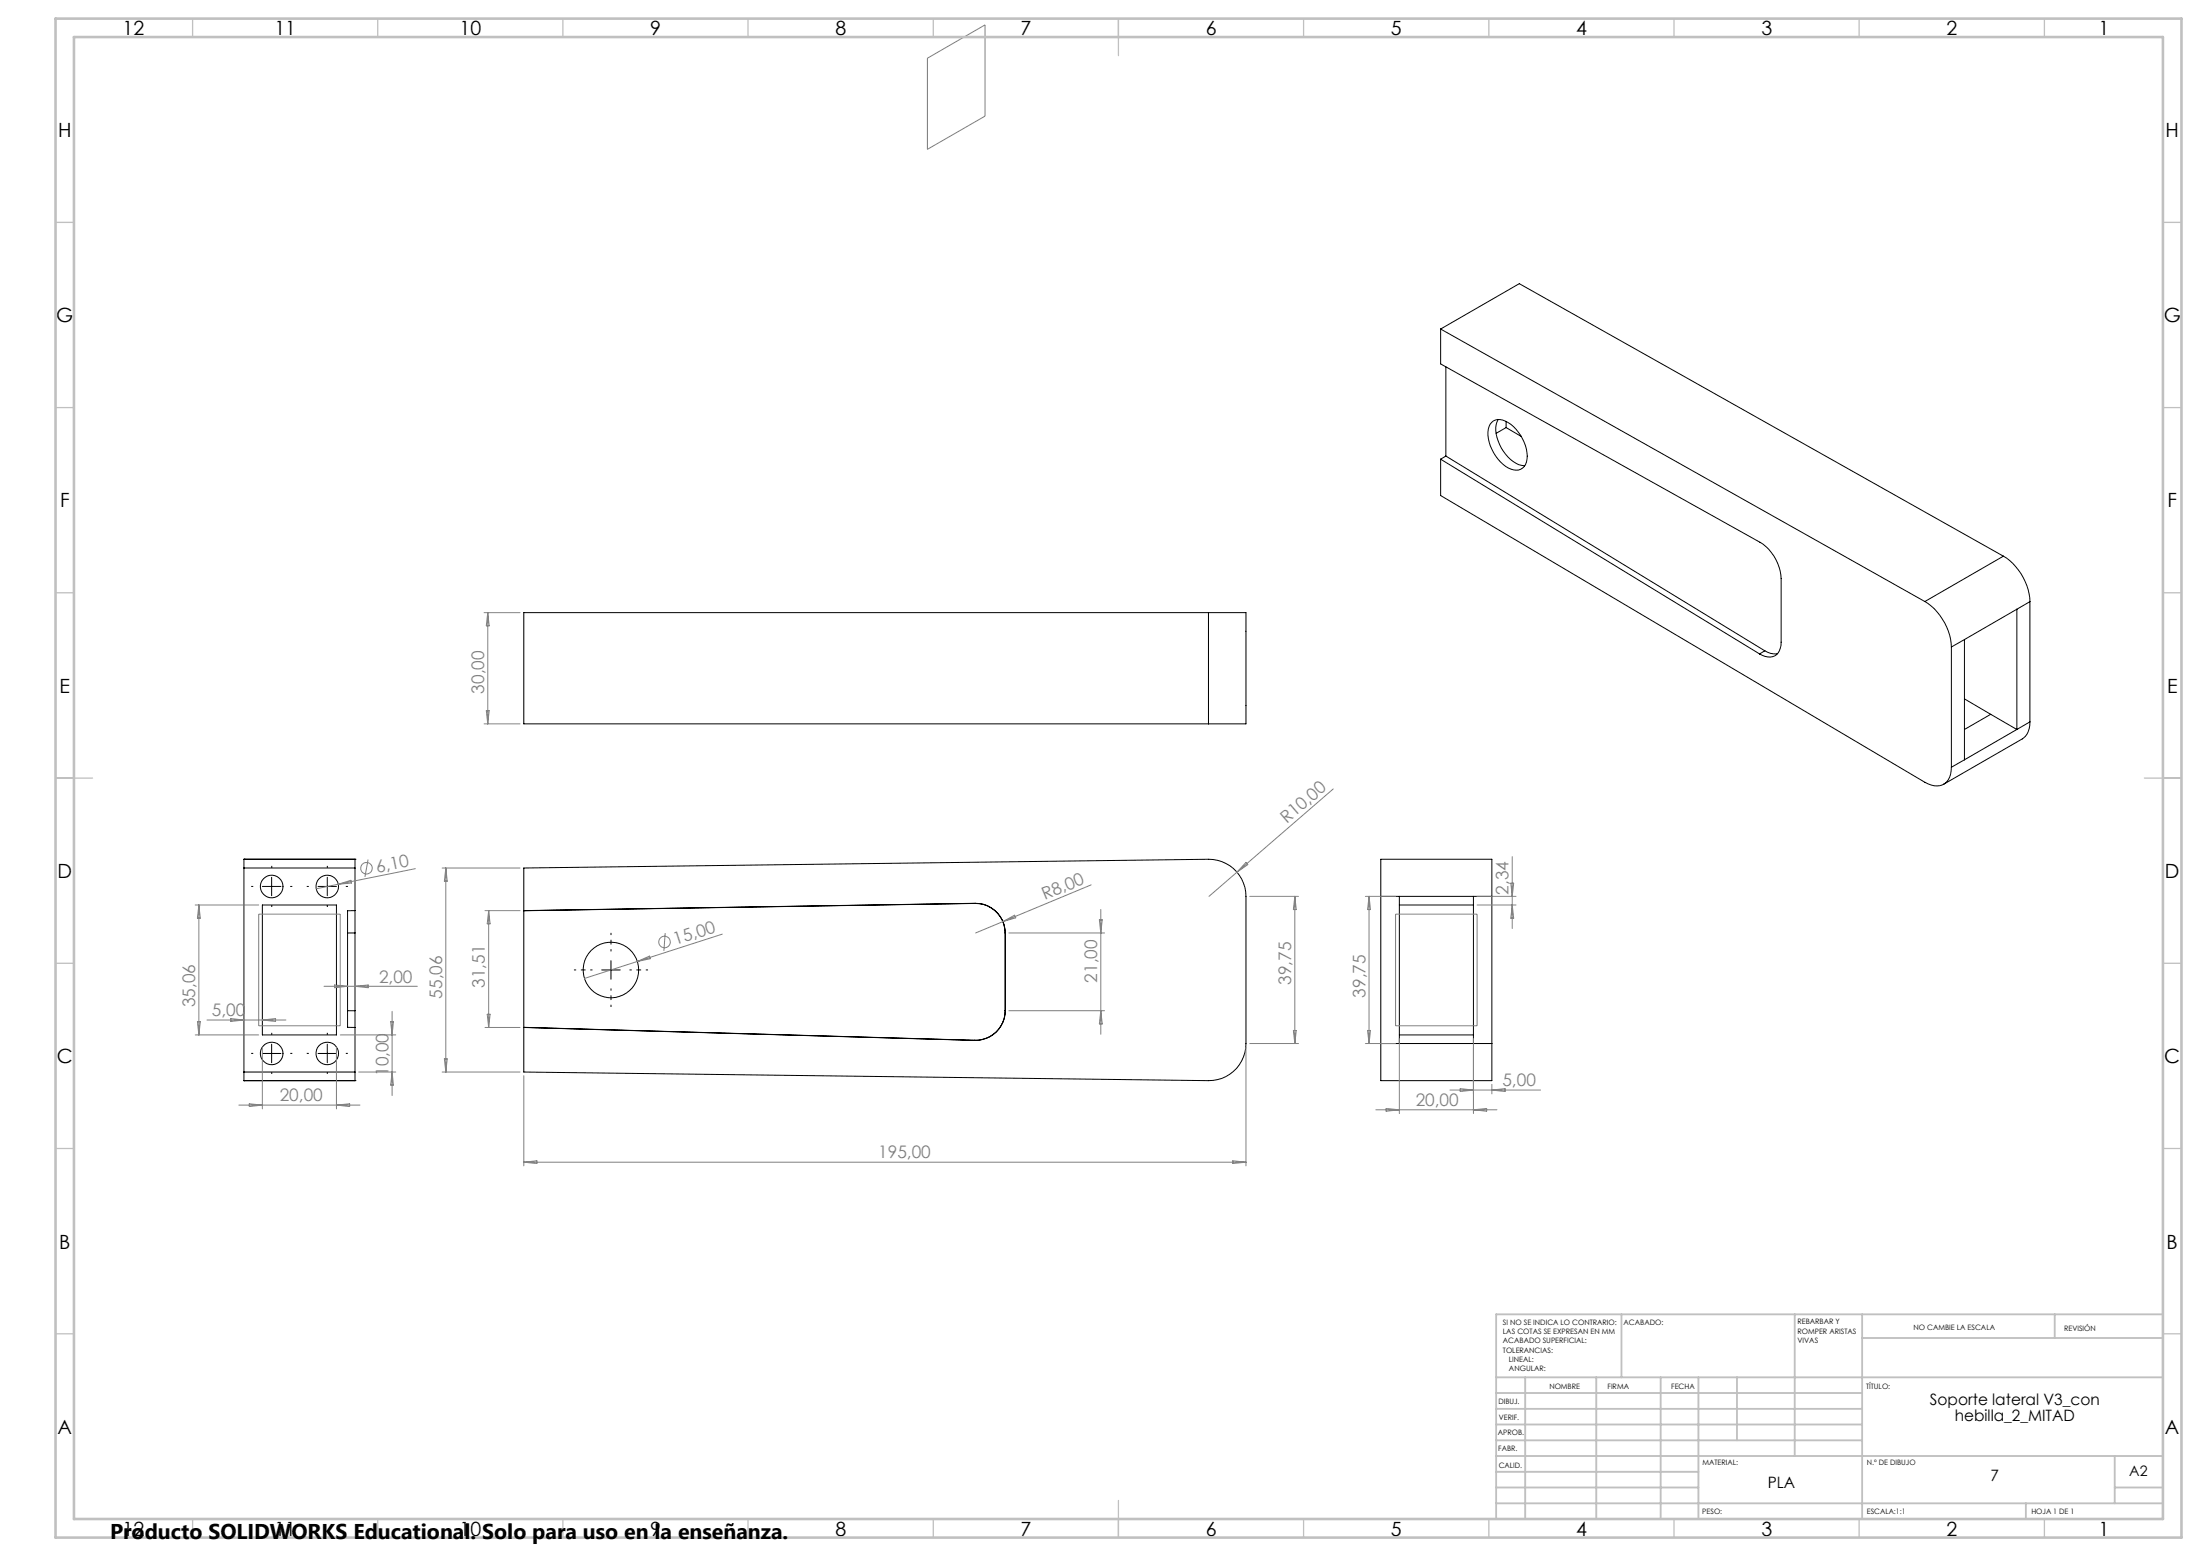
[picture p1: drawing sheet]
<svg xmlns="http://www.w3.org/2000/svg" width="594mm" height="420mm" viewBox="0 0 594 420" stroke-linecap="round" stroke-linejoin="round" font-family="sans-serif">
<g fill="none" stroke="#000" stroke-width=".27">
<path d="M389 88.8v9.4l86.2 48.1a12.3 12.3 0 0 1 5.7 9.9v17.1a3.4 3.4 0 0 1-3.6 4l-2.2-.8M389 88.8l130.7 73.6M389 88.8l21.2-12.2 130.7 73.5M390.4 99v24.1M402.8 114a3.3 3.3 0 0 1 4.4 .1 11.5 11.5 0 0 1 5.1 9.8 3.1 3.1 0 0 1-1.8 2.8 3.1 3.1 0 0 1-3.3-.4 11.4 11.4 0 0 1-5.4-10.5l.5-1.3zM404.5 113.2a7 7 0 0 0 .4 6.8 9 9 0 0 0 6.6 5.7h.2M406.6 115.4l4.1 2.4M406.6 113.8v1.6M406.6 115.4l-2.6 1.6M389 123.9v9.9l130.7 77.4a4.5 4.5 0 0 0 6.4-.8 6.4 6.4 0 0 0 .8-3.3M389 123.9l86.1 52.6M390.4 123.1l86.1 52.6"/>
<path d="M390.4 123.1l-1.4 .8M540.9 150.1a15.3 15.3 0 0 1 7.2 12.3M540.9 150.1l-21.2 12.3M326.3 165.4h10.1v30h-10.1M326.3 165.4h-184.9v30h184.9M326.3 165.4v30M476.5 175.7a4.9 4.9 0 0 0 3.5 .7M476.5 175.7l-1.4 .8M519.7 162.4a15.7 15.7 0 0 1 7.2 12.2M526.9 174.6v32.5M530.4 172.6l-3.5 2M530.4 172.6v32.5"/>
<path d="M544.5 164.4v32.5l-7-4.1M548.1 162.4l-17.7 10.2M548.1 162.4v32.5M530.4 188.6l7.1 4.2M537.5 192.8l-7.1 4.1M548.1 194.9a5.1 5.1 0 0 1-2.1 4.5l-21.2 12.3M548.1 194.9l-17.7 10.2M530.4 205.1l-3.5 2M65.9 231.9h.1M65.9 231.9h29.9M65.9 231.9v59.8M65.9 234.3h29.9"/>
<path d="M70.8 239.3h5M73.3 236.8v5M85.9 239.3h4.9M88.4 236.8v5M95.8 231.9h.1M95.8 231.9v13.9M141.4 234.3l184.9-2.4a10 10 0 0 1 10.1 10.1v39.7a10 10 0 0 1-10.1 10l-184.9-2.3zM70.8 244.3h20v35h-20zM93.8 251.8h2M95.8 245.8v6M95.8 251.8v21M95.8 245.8h-2v31.5h2"/>
<path d="M165 259.3v5M263.3 243.8a8 8 0 0 1 8.1 8M263.3 243.9a8 8 0 0 1 8.1 7.9M263.3 243.8l-121.9 2M263.3 243.8v.1M263.3 243.9l-121.9 1.9M271.4 251.8v21M271.4 251.8h.1M372.8 242v-10.1h30v10.1M372.8 242h30M372.8 242v39.7M377.8 242v39.7"/>
<path d="M377.8 244.3h20M397.8 242v39.7M402.8 242v39.7M93.8 272.8h2M95.8 272.8v4.5M95.8 277.3v14.4M141.4 277.3l121.8 3.5M162.5 261.8h5M271.4 272.8a8 8 0 0 1-8.2 8M271.4 272.8h.1M377.8 279.3h20M65.9 291.7h.1"/>
<path d="M65.9 291.7h29.9M65.9 289.4h29.9M70.8 284.4h5M73.3 281.9v5M85.9 284.4h4.9M88.4 281.9v5M95.8 291.7h.1M263.2 280.8h.1M372.8 281.7v10h30v-10M372.8 281.7h30"/>
<circle cx="73.4" cy="239.3" r="3.1"/>
<circle cx="88.4" cy="239.3" r="3"/>
<circle cx="164.9" cy="261.8" r="7.5"/>
<circle cx="73.4" cy="284.4" r="3"/>
<circle cx="88.4" cy="284.4" r="3"/>
</g>
<g fill="none" stroke="#808080" stroke-width=".27">
<path d="M250.4 15.7l15.6-9v24.6l-15.6 9zM130.7 165.4h9.7M131.7 165.4v30M131.7 165.4l.4 3.5h-.8zM130.7 195.4h9.7M131.3 191.8h.8l-.4 3.6zM360 213l-26 22.4M91.3 238.7l-5.9 1.2M91.3 238.7l3.5-1.1 .1 .8zM99.4 232l-.9 4.7M112.1 234.5l-20.8 4.2M119.4 234.3h21"/>
<path d="M120.4 234.3v55.1M120.4 234.3l.4 3.6h-.8zM294.6 238.8l-31.2 13M334 235.4l-7.6 6.6M336.4 232.8l.5 .6-2.9 2zM407.9 238.4h.8l-.4 3.6zM408.3 231.2v19.4M52.7 244.3h17.1M53.7 244.3l.4 3.5h-.8zM53.7 244.3v35M69.8 246.8h22.1v30.1h-22.1zM131 245.8h9.4"/>
<path d="M131.9 245.8v31.5M131.9 245.8l.4 3.6h-.7zM172.1 259.5l-14.3 4.6M172.1 259.5l3.3-1.4 .2 .7zM179.6 251.9l-.4 4.8M195 252.1l-22.9 7.4M270.8 248.8l3.1-1.8 .3 .7zM272.4 251.8h25.8M296.8 248.3h.8l-.4 3.5zM297.2 245.5v33.7M337.4 242h13.2M349.6 242v39.7"/>
<path d="M349.6 242l.4 3.5h-.8zM368.7 242h8.1M369.6 242l.4 3.5h-.7zM369.6 242v39.7M376.8 246.8h22v30.1h-22zM398.8 242h10.5M398.8 244.3h10.5M408.3 244.3l.4 3.5h-.8zM52.7 279.3h17.1M53.3 275.8h.8l-.4 3.5zM55.9 275.3h21.3M62.3 274.9l3.6 .4-3.6 .4z"/>
<path d="M70.8 275.3l3.6-.4v.8zM87.5 266.2h25.2M90.3 265.9l3.5 .3-3.5 .4zM91.9 279.3h15M95.8 266.2l3.6-.3v.7zM105.5 275.8h.7l-.3 3.5zM105.9 273v22.7M131 277.3h9.4M131.6 273.8h.7l-.4 3.5zM272.4 272.8h25.8M297.2 272.8l.4 3.6h-.8zM349.2 278.1h.8l-.4 3.6z"/>
<path d="M369.3 278.1h.7l-.4 3.6zM64.5 298.3h32.7M67.3 297.9l3.5 .4-3.5 .4zM70.8 282.7v16.6M90.8 282.7v16.6M90.8 298.3l3.6-.4v.8zM96.8 289.4h10.1M105.9 289.4l.3 3.5h-.7zM119.4 289.4h21M120 285.8h.8l-.4 3.6zM141.4 290.4v24.3M336.4 282.7v32"/>
<path d="M337.4 281.7h13.2M368.7 281.7h8.1M371.5 299.6h32.7M374.3 299.2l3.5 .4-3.5 .3zM377.8 280.3v20.3M391.5 294.2h24.5M394.3 293.8l3.5 .4-3.5 .4zM397.8 280.3v20.3M397.8 299.6l3.6-.4v.7zM402.8 292.7v2.6M402.8 294.2l3.6-.4v.8zM141.4 313.7h195"/>
<path d="M141.4 313.7l3.6-.4v.8zM332.8 313.3l3.6 .4-3.6 .4z"/>
<circle cx="99" cy="234.4" r="1.55"/>
<circle cx="179.4" cy="254.3" r="1.55"/>
</g>
<path d="M165 256.8v-5M160 261.8h-5M165 266.8v5M170 261.8h5" fill="none" stroke="#000" stroke-width=".27" stroke-dasharray="15.2 1.3 1.3 1.3" stroke-dashoffset="14.6" stroke-linecap="butt"/>
<g fill="none" stroke="#000" stroke-width=".27" stroke-dasharray="15.2 1.3 1.3 1.3" stroke-linecap="butt">
<path d="M68.4 239.3h-.6M73.4 234.3v-.6M78.4 239.3h.5M83.4 239.3h-.6M88.4 234.3v-.6M93.4 239.3h.5M73.4 244.3v.5M88.4 244.3v.5M73.4 279.3v-.5M88.4 279.3v-.5M68.4 284.3h-.6M73.4 289.3v.6"/>
<path d="M78.4 284.3h.5M83.4 284.3h-.6M88.4 289.3v.6M93.4 284.3h.5"/>
</g>
<g fill="none" stroke="#c0c0c0" stroke-width=".35">
<path d="M52 5v5M102 5v5M152 5v5M202 5v5M252 5v5M302 5v10M352 5v5M402 5v5M452 5v5M502 5v5M552 5v5M15 60h5"/>
<path d="M584 60h5M15 110h5M584 110h5M15 160h5M584 160h5M15 210h10M579 210h10M15 260h5M584 260h5M15 310h5M584 310h5M15 360h5"/>
<path d="M584 360h5M52 410v5M102 410v5M152 410v5M202 410v5M252 410v5M302 405v10M352 410v5M402 410v5M452 410v5M502 410v5M552 410v5"/>
</g>
<g fill="none" stroke="#c0c0c0" stroke-width=".5">
<path d="M437.8 354.8v17M484.6 354.8v38.2M502.8 354.8v55.2M554.8 354.8v6.4M584 354.8h-180v55.2M404 371.8h180M404 376h98.8M411.8 371.8v38.2M431 371.8v38.2M448.4 371.8v38.2M458.6 371.8v38.2M469 371.8v17"/>
<path d="M502.8 361.2h81.2M404 388.8h98.8M404 384.5h98.8M404 380.3h98.8M404 397.3h54.6M404 393h180M571 393v12.8M404 405.8h180M404 401.5h54.6M547 405.8v4.2M571 401.5h13"/>
</g>
<path d="M15 5h574v410h-574zM20 10h564v400h-564z" fill="none" stroke="#c0c0c0" stroke-width=".7"/>
<text font-size="5.8" x="29.7" y="415.3">Producto SOLIDWORKS Educational. Solo para uso en la enseñanza.</text>
<g font-size="5.3">
<text x="33.1" y="9.5">12</text>
<text x="74.1" y="9.5">11</text>
<text x="124.1" y="9.5">10</text>
<text x="175.6" y="9.5">9</text>
<text x="225.6" y="9.5">8</text>
<text x="275.6" y="9.5">7</text>
<text x="325.6" y="9.5">6</text>
<text x="375.6" y="9.5">5</text>
<text x="425.6" y="9.5">4</text>
<text x="475.6" y="9.5">3</text>
<text x="525.6" y="9.5">2</text>
<text x="566.6" y="9.5">1</text>
<text x="15.7" y="37">H</text>
<text x="584.7" y="37">H</text>
<text x="15.2" y="87">G</text>
<text x="584.2" y="87">G</text>
<text x="16.2" y="137">F</text>
<text x="585.2" y="137">F</text>
<text x="16.1" y="187">E</text>
<text x="585.1" y="187">E</text>
<text x="15.5" y="237">D</text>
<text x="584.5" y="237">D</text>
<text x="15.4" y="287">C</text>
<text x="584.4" y="287">C</text>
<text x="16" y="337.1">B</text>
<text x="585" y="337.1">B</text>
<text x="15.5" y="387">A</text>
<text x="584.5" y="387">A</text>
<text x="33.1" y="414.5">12</text>
<text x="74.1" y="414.5">11</text>
<text x="124.1" y="414.5">10</text>
<text x="175.6" y="414.5">9</text>
<text x="225.6" y="414.5">8</text>
<text x="275.6" y="414.5">7</text>
<text x="325.6" y="414.5">6</text>
<text x="375.6" y="414.5">5</text>
<text x="425.6" y="414.5">4</text>
<text x="475.6" y="414.5">3</text>
<text x="525.6" y="414.5">2</text>
<text x="566.6" y="414.5">1</text>
</g>
<g font-size="4.7" fill="#808080">
<text x="130.7" y="187.2" transform="rotate(-90 130.7 187.2)">30,00</text>
<text x="347.4" y="222.5" transform="rotate(-41 347.4 222.5)">R10,00</text>
<text x="101.8" y="235.5" transform="rotate(-11 101.8 235.5)">6,10</text>
<text x="282.1" y="243" transform="rotate(-23 282.1 243)">R8,00</text>
<text x="407.3" y="241.5" transform="rotate(-90 407.3 241.5)">2,34</text>
<text x="182.4" y="255.1" transform="rotate(-18 182.4 255.1)">15,00</text>
<text x="102.3" y="265.2">2,00</text>
<text x="119.4" y="269.6" transform="rotate(-90 119.4 269.6)">55,06</text>
<text x="130.9" y="266.7" transform="rotate(-90 130.9 266.7)">31,51</text>
<text x="296.2" y="265.2" transform="rotate(-90 296.2 265.2)">21,00</text>
<text x="348.6" y="265.8" transform="rotate(-90 348.6 265.8)">39,75</text>
<text x="368.7" y="269.3" transform="rotate(-90 368.7 269.3)">39,75</text>
<text x="52.7" y="271.9" transform="rotate(-90 52.7 271.9)">35,06</text>
<text x="57.2" y="274.3">5,00</text>
<text x="104.9" y="290.5" transform="rotate(-90 104.9 290.5)">10,00</text>
<text x="405.6" y="293.2">5,00</text>
<text x="75.5" y="297.3">20,00</text>
<text x="382.2" y="298.5">20,00</text>
<text x="237.1" y="312.7">195,00</text>
</g>
<g font-size="4.2">
<text x="521.1" y="379.3">Soporte lateral V3_con</text>
<text x="527.8" y="383.5">hebilla_2_MITAD</text>
<text x="477.3" y="401.7">PLA</text>
<text x="537.5" y="399.8">7</text>
</g>
<text font-size="3.9" x="574.9" y="398.5">A2</text>
<g font-size="2">
<text x="405.8" y="357.6">SI NO SE INDICA LO CONTRARIO:</text>
<text x="438.4" y="357.6">ACABADO:</text>
<text x="485.3" y="357.5">REBARBAR Y</text>
<text x="485.3" y="360">ROMPER ARISTAS</text>
<text x="516.6" y="359">NO CAMBIE LA ESCALA</text>
<text x="557.3" y="359.2">REVISIÓN</text>
<text x="405.8" y="360.1">LAS COTAS SE EXPRESAN EN MM</text>
<text x="405.8" y="362.6">ACABADO SUPERFICIAL:</text>
<text x="405.8" y="365.1">TOLERANCIAS:</text>
<text x="485.3" y="362.5">VIVAS</text>
<text x="407.4" y="367.6">LINEAL:</text>
<text x="407.4" y="370.1">ANGULAR:</text>
<text x="418.3" y="375">NOMBRE</text>
<text x="434" y="374.9">FIRMA</text>
<text x="451.2" y="374.9">FECHA</text>
<text x="503.9" y="374.9">TÍTULO:</text>
<text x="404.6" y="379.1">DIBUJ.</text>
<text x="404.7" y="383.3">VERIF.</text>
<text x="404.4" y="387.4">APROB.</text>
<text x="404.5" y="391.8">FABR.</text>
<text x="459.6" y="395.5">MATERIAL:</text>
<text x="504.1" y="395.5">N.º DE DIBUJO</text>
<text x="404.7" y="396.1">CALID.</text>
<text x="459.6" y="408.5">PESO:</text>
<text x="504.1" y="408.6">ESCALA:1:1</text>
<text x="548.5" y="408.6">HOJA 1 DE 1</text>
</g>
</svg>
